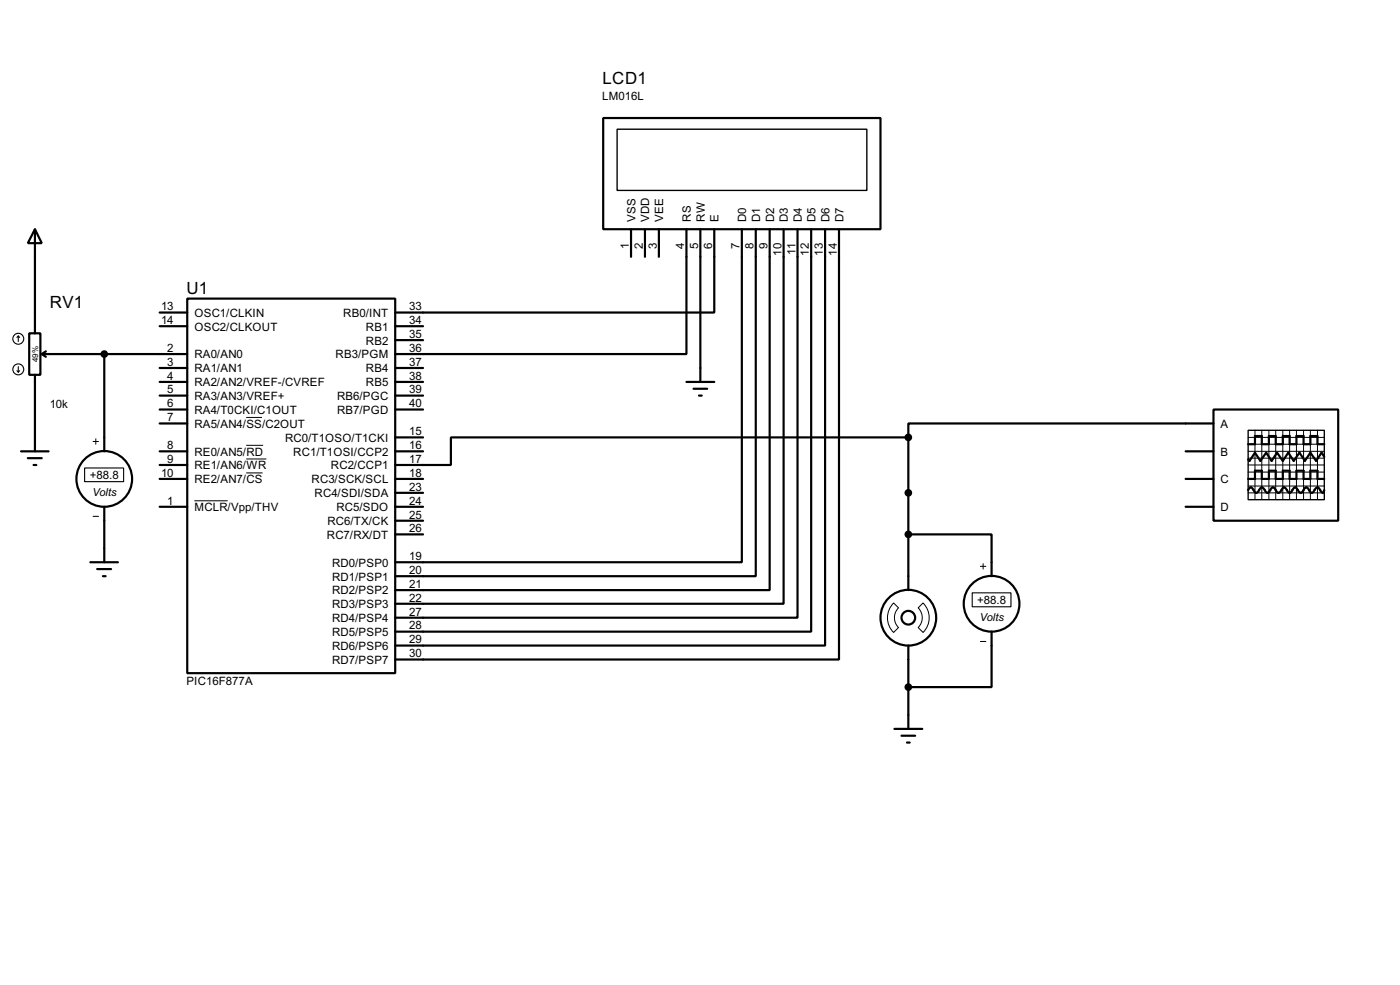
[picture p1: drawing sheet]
<svg xmlns="http://www.w3.org/2000/svg" width="256mm" height="180mm" viewBox="0 0 256 180" stroke-linecap="round" stroke-linejoin="round" font-family="sans-serif">
<g fill="none" stroke="#000" stroke-width=".4">
<path d="M110.5 21.6h50.8v20.4h-50.8zM6.4 42l1.3 2.5h-2.6zM6.4 42v19M29.3 57.2h5M29.3 59.7h5M34.3 54.7h38.1v68.5h-38.1zM72.4 59.7h5.1M115.6 42v5M118.2 42v5M120.7 42v5M125.8 42v22.8h-53.4M128.3 42v27.9"/>
<path d="M130.9 42v15.2h-58.5M135.9 42v60.9h-63.5M138.5 42v63.5h-66.1M141 42v66h-68.6M143.6 42v68.5h-71.2M146.1 42v71.1h-73.7M148.6 42v73.6h-76.2M151.2 42v76.2h-78.8M153.7 42v78.7h-81.3M5.4 61h2v7.6h-2zM6.4 68.6v14M7.7 64.8h26.6"/>
<path d="M7.7 64.8l.7 .5M8.4 64.3l-.7 .5M19.1 64.8v17.8M29.3 67.4h5M29.3 69.9h5M29.3 75h5M29.3 77.5h5M29.3 72.4h5M72.4 67.4h5.1M72.4 69.9h5.1M72.4 75h5.1M72.4 72.4h5.1"/>
<path d="M72.4 62.3h5.1M125.8 69.9h5.1M127.1 71.2h2.5M128.1 72.4h.5M222.3 75h22.9v20.3h-22.9zM222.3 77.5h-55.9v2.6M3.9 82.6h5M5.1 83.9h2.6M6.2 85.1h.5M19.1 92.8v10.1M29.3 82.6h5M29.3 85.1h5"/>
<path d="M29.3 87.7h5M29.3 92.8h5M72.4 82.6h5.1M72.4 87.7h5.1M72.4 97.8h5.1M72.4 95.3h5.1M72.4 92.8h5.1M72.4 90.2h5.1M72.4 80.1h5.1M166.4 80.1h-83.8v5h-10.2M166.4 97.8h15.3v7.7M166.4 80.1v27.9"/>
<path d="M217.2 82.6h5.1M217.2 87.7h5.1M217.2 92.8h5.1M228.7 89.7l.2-.4 .3-.1 .2 .1 .5 .8 .3 .1 .2-.1 .5-.8a.6 .6 0 0 1 .9 .5l.4 .4 .2-.1 .5-.8 .3-.1 .3 .1 .5 .8a.6 .6 0 0 0 .8-.5l.5-.4 .2 .1 .5 .8 .3 .1 .2-.1 .5-.8 .3-.1 .2 .1 .3 .4a.54 .54 0 0 0 .7 .4l.5-.8 .3-.1 .3 .1 .5 .8 .2 .1 .3-.1 .2-.4a.54 .54 0 0 1 .8-.4l.5 .8 .3 .1 .2-.5M228.7 87.7h1.2v-1.5h1.3v1.5h1.3v-1.5h1.2v1.5h1.3v-1.5h1.3v1.5h1.2v-1.5h1.3v1.5h1.3v-1.5h1.3v1.5h1.2M228.7 81.3h1.2v-1.5h1.3v1.5h1.3v-1.5h1.2v1.5h1.3v-1.5h1.3v1.5h1.2v-1.5h1.3v1.5h1.3v-1.5h1.3v1.5h1.2M242.6 83.6l-.5-.7-1 1.5-1-1.5-1 1.5-1-1.5-1.1 1.5-1-1.5-1 1.5-1-1.5-1 1.5-1-1.5-1.1 1.5-1-1.5-1 1.5-.2-.3M16.6 102.9h5M17.8 104.2h2.6M18.9 105.5h.5M166.4 118.2v15.2M181.7 115.6v10.2h-15.3"/>
<path d="M163.9 133.4h5.1M165.2 134.7h2.5M166.2 135.9h.5"/>
<circle cx="19.1" cy="87.7" r="5.1"/>
<circle cx="166.4" cy="113.1" r="5.1"/>
<circle cx="166.4" cy="113.1" r="1.25"/>
<circle cx="181.6" cy="110.5" r="5.1"/>
</g>
<g fill="none" stroke="#000" stroke-width=".18">
<path d="M45.1 76.4h2.9M229.9 78.8v12.7M231.2 78.8v12.7M232.5 78.8v12.7M233.7 78.8v12.7M235 78.8v12.7M236.3 78.8v12.7M237.5 78.8v12.7M238.8 78.8v12.7M240.1 78.8v12.7M241.4 78.8v12.7M17.1 80.8h1"/>
<path d="M17.1 94.5h1M17.6 80.3v1M35.6 91.7h6.1M45.1 81.5h3.1M45.1 84h3.7M45.1 86.6h3M228.7 82.6h13.9M228.7 80.1h13.9M228.7 81.3h13.9M228.7 83.9h13.9M228.7 86.4h13.9M228.7 87.7h13.9"/>
<path d="M228.7 89h13.9M228.7 90.2h13.9M228.7 85.1h13.9M163.7 110.4l.9 .9a2.54 2.54 0 0 0 0 3.6l-.9 .9a3.8 3.8 0 0 1 0-5.4zM168.2 111.3l.9-.9a3.8 3.8 0 0 1 0 5.4l-.9-.9a2.54 2.54 0 0 0 0-3.6zM179.6 103.7h1M179.6 117.4h1M180.1 103.2v1"/>
</g>
<path d="M113.1 23.7h45.7v11.2h-45.7zM228.7 78.8h13.9v12.7h-13.9z" fill="none" stroke="#000" stroke-width=".25"/>
<g fill="none" stroke="#000" stroke-width=".2">
<path d="M3.1 67.9l.3 .2M3.4 61.5l-.3 .3M3.4 61.5l.2 .3M3.4 61.5v1M3.4 67.1v1M3.6 67.9l-.2 .2M15.5 85.7h7.2v2.5h-7.2zM178.1 108.5h7.1v2.6h-7.1z"/>
<circle cx="3.3" cy="62" r="1"/>
<circle cx="3.3" cy="67.6" r="1"/>
</g>
<g fill="#000" stroke="#000" stroke-width=".4">
<circle cx="19.1" cy="64.8" r=".5"/>
<circle cx="166.4" cy="90.2" r=".5"/>
<circle cx="166.4" cy="80.1" r=".5"/>
<circle cx="166.4" cy="97.8" r=".5"/>
<circle cx="166.4" cy="125.8" r=".5"/>
</g>
<g font-size="3.5">
<text x="110.4" y="15.5">LCD1</text>
<text x="34.2" y="53.9">U1</text>
<text x="9.2" y="56.4">RV1</text>
</g>
<g font-size="2.4">
<text x="110.3" y="18.3">LM016L</text>
<text x="116.4" y="40.6" transform="rotate(-90 116.4 40.6)">VSS</text>
<text x="119" y="40.6" transform="rotate(-90 119 40.6)">VDD</text>
<text x="121.5" y="40.6" transform="rotate(-90 121.5 40.6)">VEE</text>
<text x="126.6" y="40.6" transform="rotate(-90 126.6 40.6)">RS</text>
<text x="129.1" y="40.6" transform="rotate(-90 129.1 40.6)">RW</text>
<text x="131.7" y="40.6" transform="rotate(-90 131.7 40.6)">E</text>
<text x="136.7" y="40.6" transform="rotate(-90 136.7 40.6)">D0</text>
<text x="139.3" y="40.6" transform="rotate(-90 139.3 40.6)">D1</text>
<text x="141.8" y="40.6" transform="rotate(-90 141.8 40.6)">D2</text>
<text x="144.4" y="40.6" transform="rotate(-90 144.4 40.6)">D3</text>
<text x="146.9" y="40.6" transform="rotate(-90 146.9 40.6)">D4</text>
<text x="149.4" y="40.6" transform="rotate(-90 149.4 40.6)">D5</text>
<text x="152" y="40.6" transform="rotate(-90 152 40.6)">D6</text>
<text x="154.5" y="40.6" transform="rotate(-90 154.5 40.6)">D7</text>
<text x="115.2" y="45.7" transform="rotate(-90 115.2 45.7)">1</text>
<text x="117.8" y="45.7" transform="rotate(-90 117.8 45.7)">2</text>
<text x="120.3" y="45.7" transform="rotate(-90 120.3 45.7)">3</text>
<text x="125.4" y="45.7" transform="rotate(-90 125.4 45.7)">4</text>
<text x="127.9" y="45.7" transform="rotate(-90 127.9 45.7)">5</text>
<text x="130.5" y="45.7" transform="rotate(-90 130.5 45.7)">6</text>
<text x="135.5" y="45.7" transform="rotate(-90 135.5 45.7)">7</text>
<text x="138.1" y="45.7" transform="rotate(-90 138.1 45.7)">8</text>
<text x="140.6" y="45.6" transform="rotate(-90 140.6 45.6)">9</text>
<text x="143.2" y="46.8" transform="rotate(-90 143.2 46.8)">10</text>
<text x="145.7" y="46.7" transform="rotate(-90 145.7 46.7)">11</text>
<text x="148.2" y="46.8" transform="rotate(-90 148.2 46.8)">12</text>
<text x="150.8" y="46.8" transform="rotate(-90 150.8 46.8)">13</text>
<text x="153.3" y="46.8" transform="rotate(-90 153.3 46.8)">14</text>
<text x="29.5" y="56.8">13</text>
<text x="29.5" y="59.3">14</text>
<text x="35.6" y="58">OSC1/CLKIN</text>
<text x="62.9" y="58">RB0/INT</text>
<text x="75" y="59.3">34</text>
<text x="75" y="56.8">33</text>
<text x="30.7" y="64.4">2</text>
<text x="35.6" y="65.6">RA0/AN0</text>
<text x="35.6" y="60.5">OSC2/CLKOUT</text>
<text x="61.5" y="65.6">RB3/PGM</text>
<text x="67" y="63.1">RB2</text>
<text x="67" y="60.5">RB1</text>
<text x="75" y="64.4">36</text>
<text x="75" y="61.9">35</text>
<text x="30.7" y="67">3</text>
<text x="30.7" y="69.5">4</text>
<text x="30.7" y="72">5</text>
<text x="35.6" y="68.1">RA1/AN1</text>
<text x="35.6" y="70.7">RA2/AN2/VREF-/CVREF</text>
<text x="67" y="70.7">RB5</text>
<text x="67" y="68.1">RB4</text>
<text x="75" y="72">39</text>
<text x="75" y="69.5">38</text>
<text x="75" y="67">37</text>
<text x="9.1" y="74.6">10k</text>
<text x="30.7" y="74.6">6</text>
<text x="30.7" y="77.1">7</text>
<text x="35.6" y="75.8">RA4/T0CKI/C1OUT</text>
<text x="35.6" y="73.2">RA3/AN3/VREF+</text>
<text x="61.7" y="75.8">RB7/PGD</text>
<text x="61.7" y="73.2">RB6/PGC</text>
<text x="75" y="74.6">40</text>
<text x="30.7" y="82.2">8</text>
<text x="35.6" y="78.3">RA5/AN4/SS/C2OUT</text>
<text x="35.6" y="83.4">RE0/AN5/RD</text>
<text x="52.2" y="80.8">RC0/T1OSO/T1CKI</text>
<text x="53.7" y="83.4">RC1/T1OSI/CCP2</text>
<text x="75" y="82.2">16</text>
<text x="75" y="79.7">15</text>
<text x="223.6" y="78.3">A</text>
<text x="223.6" y="83.4">B</text>
<text x="16.5" y="87.7">+88.8</text>
<text x="29.5" y="87.3">10</text>
<text x="30.7" y="84.7">9</text>
<text x="35.6" y="85.9">RE1/AN6/WR</text>
<text x="35.6" y="88.5">RE2/AN7/CS</text>
<text x="57.1" y="88.5">RC3/SCK/SCL</text>
<text x="60.6" y="85.9">RC2/CCP1</text>
<text x="75" y="84.7">17</text>
<text x="75" y="87.3">18</text>
<text x="75" y="89.8">23</text>
<text x="223.6" y="88.5">C</text>
<text x="30.7" y="92.4">1</text>
<text x="35.6" y="93.6">MCLR/Vpp/THV</text>
<text x="57.6" y="91">RC4/SDI/SDA</text>
<text x="61.6" y="93.6">RC5/SDO</text>
<text x="75" y="94.9">25</text>
<text x="75" y="92.4">24</text>
<text x="223.6" y="93.6">D</text>
<text x="59.9" y="98.6">RC7/RX/DT</text>
<text x="60" y="96.1">RC6/TX/CK</text>
<text x="75" y="97.4">26</text>
<text x="60.8" y="103.7">RD0/PSP0</text>
<text x="60.8" y="106.3">RD1/PSP1</text>
<text x="75" y="102.5">19</text>
<text x="75" y="105.1">20</text>
<text x="75" y="107.6">21</text>
<text x="60.8" y="113.9">RD4/PSP4</text>
<text x="60.8" y="111.3">RD3/PSP3</text>
<text x="60.8" y="108.8">RD2/PSP2</text>
<text x="75" y="112.7">27</text>
<text x="75" y="110.1">22</text>
<text x="179" y="110.6">+88.8</text>
<text x="60.8" y="119">RD6/PSP6</text>
<text x="60.8" y="116.4">RD5/PSP5</text>
<text x="75" y="117.8">29</text>
<text x="75" y="115.2">28</text>
<text x="34.1" y="125.4">PIC16F877A</text>
<text x="60.8" y="121.5">RD7/PSP7</text>
<text x="75" y="120.3">30</text>
</g>
<g font-size="2.3">
<text x="16.9" y="90.8">Volts</text>
<text x="179.5" y="113.6">Volts</text>
</g>
<text font-size="1.7" x="7" y="66.3" transform="rotate(-90 7 66.3)">49%</text>
</svg>
